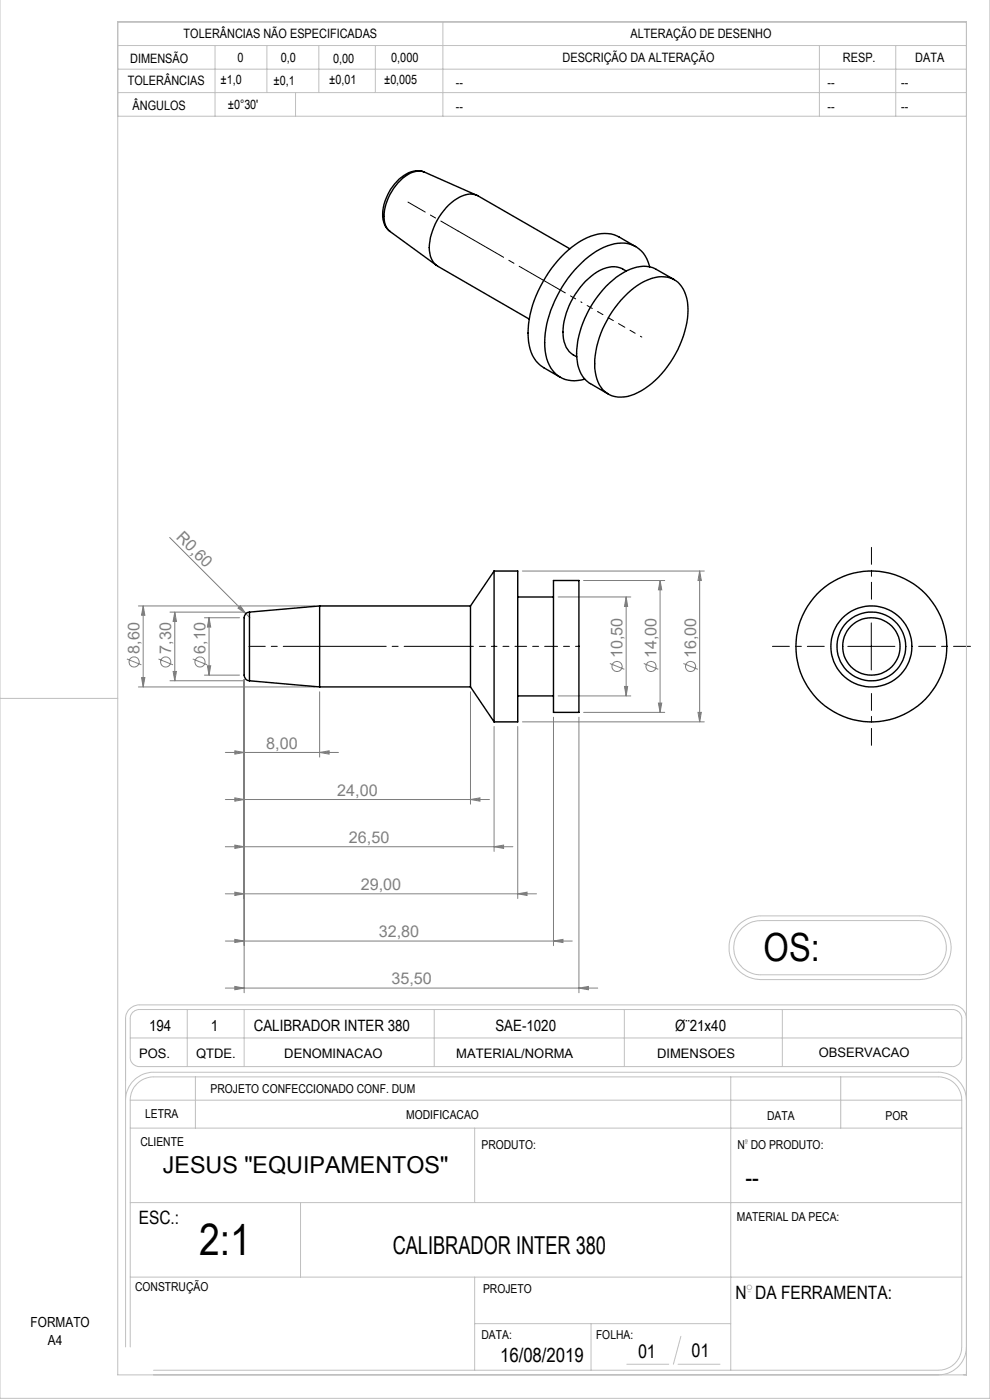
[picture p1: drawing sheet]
<svg xmlns="http://www.w3.org/2000/svg" width="210mm" height="297mm" viewBox="0 0 210 297" stroke-linecap="round" stroke-linejoin="round" font-family="sans-serif">
<g fill="none" stroke="#808080" stroke-width=".21">
<path d="M36 114l17 17.1M26.9 139.8l3.1 1.2M29.4 128.5h37.4M30.4 128.5l.3 2h-.7zM30.4 128.5v17.2M33.6 139.8l3.1 1.2M36.1 129.9h15.8M37.1 129.9l.3 1.9h-.7zM37.1 129.9v14.5M40.9 139.8l3.1 1.2M43.4 131.1h7.4M44.3 131.1l.4 1.9h-.7z"/>
<path d="M44.3 131.1v12.1M50.5 129l.5-.5 1.1 1.7zM110.8 121.1h38.6M118.4 126.6h15.4M123.8 123.2h17.2M132.8 126.6l.3 2.1h-.6zM132.8 126.6v21M140 123.2l.4 1.9h-.7zM140 123.2v27.9M148.4 121.1l.4 2.1h-.7zM148.4 121.1v32M29.4 145.7h37.4"/>
<path d="M30 143.8h.7l-.3 1.9zM36.1 144.4h15.8M36.7 142.4h.7l-.3 2zM43.4 143.2h7.4M44 141.2h.7l-.4 2zM47.8 159.6h24M49.8 159.3l2 .3-2 .4zM51.8 144.2v66.4M67.8 159.6l2-.3v.7zM67.8 146.8v13.8M99.8 146.8v23.8M104.8 154.1v26.5"/>
<path d="M109.8 154.1v36.5M110.8 153.1h38.6M117.4 152.1v48.5M118.4 147.6h15.4M122.8 152.1v58.5M123.8 151.1h17.2M129.4 140.8l3 1.2M132.5 145.6h.6l-.3 2zM136.6 140.8l3 1.2M139.7 149.2h.7l-.4 1.9zM145 140.8l3 1.2M148.1 151.1h.7l-.4 2z"/>
<path d="M47.8 169.6h56M47.8 179.6h61M49.8 169.3l2 .3-2 .4zM49.8 179.3l2 .3-2 .4zM99.8 169.6l2-.3v.7zM104.8 179.6l2-.3v.7zM47.8 189.6h66M47.8 199.6h73.6M49.8 189.3l2 .3-2 .4zM49.8 199.3l2 .3-2 .4zM109.8 189.6l2-.3v.7zM117.4 199.6l2-.3v.7z"/>
<path d="M47.8 209.6h79M49.8 209.3l2 .3-2 .4zM122.8 209.6l2-.3v.7z"/>
<circle cx="28.4" cy="140.4" r="1.08"/>
<circle cx="35.1" cy="140.4" r="1.08"/>
<circle cx="42.4" cy="140.4" r="1.07"/>
<circle cx="130.9" cy="141.4" r="1.08"/>
<circle cx="138.1" cy="141.4" r="1.08"/>
<circle cx="146.5" cy="141.4" r="1.08"/>
</g>
<g fill="none" stroke="#c0c0c0" stroke-width=".21">
<path d="M210 -.1v296.7h-210v-296.6M25 4.7h180v287h-180zM25 9.7h180M25 19.6h180M25 14.7h180M45.6 9.7v15M56.6 9.7v9.9M62.7 19.6v5.1M67.6 9.7v9.9M79.6 9.7v9.9M93.9 4.7v20M173.8 9.7v15"/>
<path d="M190 9.7v15M25 24.7h180M0 148.2h25M156.7 196.2l.5-.5a6.7 6.7 0 0 1 4.2-1.4h33.6a6.8 6.8 0 0 1 6.8 6.8 6.8 6.8 0 0 1-6.8 6.7h-33.6a6.8 6.8 0 0 1-6.2-4.2 6.8 6.8 0 0 1 1.5-7.4zM157.4 196.9l.2-.2a5.6 5.6 0 0 1 3.8-1.4h33.6a5.8 5.8 0 0 1 5.7 5.7 5.8 5.8 0 0 1-5.7 5.8h-33.6a5.8 5.8 0 0 1-5.3-3.6 5.8 5.8 0 0 1 1.3-6.3zM28.3 214.7l1.1-.5h172.8a1.93 1.93 0 0 1 1.8 1.9v8.4a1.93 1.93 0 0 1-2 1.8h-172.4a1.92 1.92 0 0 1-2-2v-8.2a1.81 1.81 0 0 1 .7-1.4zM39.7 214.2v12.1M51.8 214.2v12.1M92.1 214.2v12.1M132.4 214.2v12.1M165.9 214.2v12.1M205 216.1a2.94 2.94 0 0 0-3-2.9h-172.4a2.94 2.94 0 0 0-3 2.9v69.6"/>
<path d="M26.6 233.4a6 6 0 0 1 6-5.9h166.5a6 6 0 0 1 5.9 5.9M27.6 233.4a4.9 4.9 0 0 1 5-4.9h166.5a4.9 4.9 0 0 1 4.9 4.9M27.6 233.4v52.3M27.6 239.3h176.4M27.6 233.4h176.4M27.6 220.2h176.4M41.5 228.5v10.8M100.7 239.3v15.8M155 228.5v62.2M178.3 228.5v10.8M204 233.4v52.3a4.9 4.9 0 0 1-4.9 5h-166.5M27.6 255.1h176.4"/>
<path d="M63.7 255.1v15.8M158.2 242.6h.2M27.6 270.9h176.4M100.7 270.9v19.8M158.7 274h.5M100.7 280.8h54.3M125.4 280.8v9.9M133 289.4h8.9M143.8 289.4h8.9M144.4 283.5l-1.6 5.9M205 285.7a6 6 0 0 1-5.9 6"/>
<circle cx="158.3" cy="242.1" r=".25"/>
<circle cx="159" cy="273.1" r=".5"/>
</g>
<path d="M122.9 137.1h-5.5" fill="none" stroke="#000" stroke-width=".21" stroke-dasharray="15.2 1.3 1.3 1.3" stroke-dashoffset="14.4"/>
<path d="M117.4 137.1h-7.6" fill="none" stroke="#000" stroke-width=".21" stroke-dasharray="15.2 1.3 1.3 1.3" stroke-dashoffset="13.3"/>
<path d="M104.8 137.1h-5M109.8 137.1h-5" fill="none" stroke="#000" stroke-width=".21" stroke-dasharray="15.2 1.3 1.3 1.3" stroke-dashoffset="14.6"/>
<path d="M99.8 137.1h-32" fill="none" stroke="#000" stroke-width=".21" stroke-dasharray="15.2 1.3 1.3 1.3" stroke-dashoffset="1.1"/>
<path d="M67.8 137.1h-15" fill="none" stroke="#000" stroke-width=".21" stroke-dasharray="15.2 1.3 1.3 1.3" stroke-dashoffset="7.5"/>
<path d="M136.1 71.5l-3.9-2.2" fill="none" stroke="#000" stroke-width=".21" stroke-dasharray="15.2 1.3 1.3 1.3" stroke-dashoffset="14.9"/>
<path d="M132.2 69.3l-5.3-3.1" fill="none" stroke="#000" stroke-width=".21" stroke-dasharray="15.2 1.3 1.3 1.3" stroke-dashoffset="14"/>
<path d="M123.3 64.1l-3.5-2M126.9 66.2l-3.6-2.1" fill="none" stroke="#000" stroke-width=".21" stroke-dasharray="15.2 1.3 1.3 1.3" stroke-dashoffset="15.1"/>
<path d="M119.8 62.1l-22.6-13.1" fill="none" stroke="#000" stroke-width=".21" stroke-dasharray="15.2 1.3 1.3 1.3" stroke-dashoffset="4.1"/>
<path d="M97.2 49l-10.7-6.1" fill="none" stroke="#000" stroke-width=".21" stroke-dasharray="15.2 1.3 1.3 1.3" stroke-dashoffset="11"/>
<path d="M174.9 137.1h-11M184.9 127.1v-11M194.9 137.1h11M184.9 147.1v11" fill="none" stroke="#000" stroke-width=".21" stroke-dasharray="15.2 1.3 1.3 1.3" stroke-dashoffset="11.6"/>
<path d="M179.8 137.1h10M184.8 132.1v10" fill="none" stroke="#000" stroke-width=".21"/>
<g fill="#808080">
<path d="M50.5 129l.5-.5 1.1 1.7z"/>
<path d="M49.8 159.3l2 .3-2 .4zM67.8 159.6l2-.3v.7zM49.8 169.3l2 .3-2 .4zM99.8 169.6l2-.3v.7zM49.8 179.3l2 .3-2 .4zM104.8 179.6l2-.3v.7zM49.8 189.3l2 .3-2 .4zM109.8 189.6l2-.3v.7zM49.8 199.3l2 .3-2 .4zM117.4 199.6l2-.3v.7zM49.8 209.3l2 .3-2 .4zM122.8 209.6l2-.3v.7z"/>
<path d="M36.7 142.4h.7l-.3 2zM37.1 129.9l.3 1.9h-.7zM44 141.2h.7l-.4 2zM44.3 131.1l.4 1.9h-.7z"/>
<path d="M132.8 126.6l.3 2.1h-.6zM132.5 145.6h.6l-.3 2zM140 123.2l.4 1.9h-.7zM139.7 149.2h.7l-.4 1.9zM148.4 121.1l.4 2.1h-.7zM148.1 151.1h.7l-.4 2zM30.4 128.5l.3 2h-.7zM30 143.8h.7l-.3 1.9z"/>
</g>
<g fill="none" stroke="#000" stroke-width=".3">
<path d="M90 36.5a5.3 5.3 0 0 0-5.8 2 9.8 9.8 0 0 0-2.8 8.6 3.5 3.5 0 0 0 1.3 2M82.7 49.1l9.9 7.2M101.2 41.4l-11.2-4.9a4.6 4.6 0 0 0-4.6 1.3 11.1 11.1 0 0 0-3.8 9.3l.3 .9 .8 1.1M120.9 52.8l-19.4-11.2a4.8 4.8 0 0 0-5.2 1 13.3 13.3 0 0 0-5.2 10.6 4.1 4.1 0 0 0 1.8 3.3l19.4 11.2M132.9 57.5a5.2 5.2 0 0 0-6.2 .2 16.3 16.3 0 0 0-7.2 13.5 5 5 0 0 0 2.8 4.5M134.8 52.3l-3.5-2a7.7 7.7 0 0 0-7.6 .5 24.9 24.9 0 0 0-11.7 19.9 8.1 8.1 0 0 0 3.2 7.2l3.7 2.1M137.8 56.6a6.1 6.1 0 0 0-8.2-4.7 20.1 20.1 0 0 0-10.9 9.9 20 20 0 0 0-2.7 14.3 6.1 6.1 0 0 0 8 4.3M143.1 59.3l-3.9-2.2a7.4 7.4 0 0 0-7.7 1.2 21.7 21.7 0 0 0-9.2 17.5 6.5 6.5 0 0 0 2.9 5.6l3.8 2.2M132.4 62.9a12.2 12.2 0 0 1 7.9-4.2 5.1 5.1 0 0 1 5.2 3.9 15.5 15.5 0 0 1-1.3 10.6 19.1 19.1 0 0 1-10.4 10.7 5.4 5.4 0 0 1-7.4-4.3 18.5 18.5 0 0 1 3.5-13.5zM52.9 129.9a1.42 1.42 0 0 0-1.1 1.8v11.2a1.31 1.31 0 0 0 1.1 1.5M52.9 129.9v14.5M67.8 128.5v17.2"/>
<path d="M67.8 128.5h32M67.8 128.5l-14.9 1.4M99.8 128.5v17.2M104.8 121.1h5v32h-5M104.8 121.1v32M104.8 121.1l-5 7.4M109.8 126.6h7.6M117.4 123.2h5.4v27.9h-5.4zM52.9 144.4l14.9 1.3M67.8 145.7h32M99.8 145.7l5 7.4M109.8 147.6h7.6"/>
<circle cx="184.8" cy="137.1" r="8.6"/>
<circle cx="184.8" cy="137.1" r="7.3"/>
<circle cx="184.8" cy="137.1" r="6.1"/>
<circle cx="184.8" cy="137.1" r="16"/>
</g>
<text font-size="9.4" x="42.2" y="266.1">2:1</text>
<text font-size="8.2" x="162" y="203.8">OS:</text>
<text font-size="5.9" x="158.1" y="251.9">--</text>
<text font-size="5.3" x="83.3" y="265.9">CALIBRADOR INTER 380</text>
<text font-size="4.9" x="34.5" y="248.9">JESUS &quot;EQUIPAMENTOS&quot;</text>
<text font-size="4.2" x="106.1" y="288.9">16/08/2019</text>
<g font-size="4.1">
<text x="146.7" y="287.9">01</text>
<text x="135.3" y="288.1">01</text>
</g>
<g font-size="3.9">
<text x="29.4" y="259.7">ESC.:</text>
<text x="156" y="275.6">N DA FERRAMENTA:</text>
</g>
<g font-size="3.4" fill="#808080">
<text x="37.2" y="114.1" transform="rotate(45 37.2 114.1)">R0,60</text>
<text x="29.6" y="138.6" transform="rotate(-90 29.6 138.6)">8,60</text>
<text x="36.3" y="138.6" transform="rotate(-90 36.3 138.6)">7,30</text>
<text x="43.6" y="138.6" transform="rotate(-90 43.6 138.6)">6,10</text>
<text x="132" y="139.6" transform="rotate(-90 132 139.6)">10,50</text>
<text x="139.3" y="139.6" transform="rotate(-90 139.3 139.6)">14,00</text>
<text x="147.6" y="139.6" transform="rotate(-90 147.6 139.6)">16,00</text>
<text x="56.5" y="158.8">8,00</text>
<text x="71.5" y="168.8">24,00</text>
<text x="74" y="178.8">26,50</text>
<text x="76.5" y="188.8">29,00</text>
<text x="80.3" y="198.8">32,80</text>
<text x="83" y="208.8">35,50</text>
</g>
<g font-size="3.3">
<text x="31.6" y="218.8">194</text>
<text x="44.7" y="218.8">1</text>
<text x="53.8" y="218.8">CALIBRADOR INTER 380</text>
<text x="105.1" y="218.8">SAE-1020</text>
<text x="143.2" y="218.8">Ø¨21x40</text>
</g>
<g font-size="3">
<text x="6.5" y="281.4">FORMATO</text>
<text x="10.2" y="285.4">A4</text>
</g>
<g font-size="2.8">
<text x="29.5" y="224.4">POS.</text>
<text x="41.6" y="224.4">QTDE.</text>
<text x="60.3" y="224.4">DENOMINACAO</text>
<text x="96.8" y="224.4">MATERIAL/NORMA</text>
<text x="139.4" y="224.3">DIMENSOES</text>
<text x="173.7" y="224.2">OBSERVACAO</text>
</g>
<g font-size="2.7">
<text x="38.9" y="8.1">TOLERÂNCIAS NÃO ESPECIFICADAS</text>
<text x="133.8" y="8.1">ALTERAÇÃO DE DESENHO</text>
<text x="27.6" y="13.4">DIMENSÃO</text>
<text x="46.8" y="17.8">±1,0</text>
<text x="50.4" y="13.1">0</text>
<text x="58" y="18">±0,1</text>
<text x="59.6" y="13.2">0,0</text>
<text x="69.8" y="17.8">±0,01</text>
<text x="70.7" y="13.3">0,00</text>
<text x="81.5" y="17.9">±0,005</text>
<text x="83" y="13.2">0,000</text>
<text x="119.3" y="13.2">DESCRIÇÃO DA ALTERAÇÃO</text>
<text x="178.8" y="13.2">RESP.</text>
<text x="194.2" y="13.2">DATA</text>
<text x="27.1" y="18.1">TOLERÂNCIAS</text>
<text x="28.1" y="23.2">ÂNGULOS</text>
<text x="48.3" y="23.1">±0°30'</text>
<text x="96.7" y="18.5">--</text>
<text x="96.7" y="23.5">--</text>
<text x="175.5" y="18.5">--</text>
<text x="175.5" y="23.5">--</text>
<text x="191.1" y="18.5">--</text>
<text x="191.1" y="23.5">--</text>
</g>
<g font-size="2.6">
<text x="44.7" y="231.9">PROJETO CONFECCIONADO CONF. DUM</text>
<text x="30.8" y="237.2">LETRA</text>
<text x="86.2" y="237.3">MODIFICACAO</text>
<text x="162.7" y="237.6">DATA</text>
<text x="187.8" y="237.6">POR</text>
<text x="29.8" y="243.1">CLIENTE</text>
<text x="102.1" y="243.7">PRODUTO:</text>
<text x="156.4" y="243.7">N DO PRODUTO:</text>
<text x="156.3" y="259.1">MATERIAL DA PECA:</text>
<text x="28.7" y="273.8">CONSTRUÇÃO</text>
<text x="102.5" y="274.2">PROJETO</text>
<text x="102.1" y="284.1">DATA:</text>
<text x="126.4" y="284.1">FOLHA:</text>
</g>
</svg>
